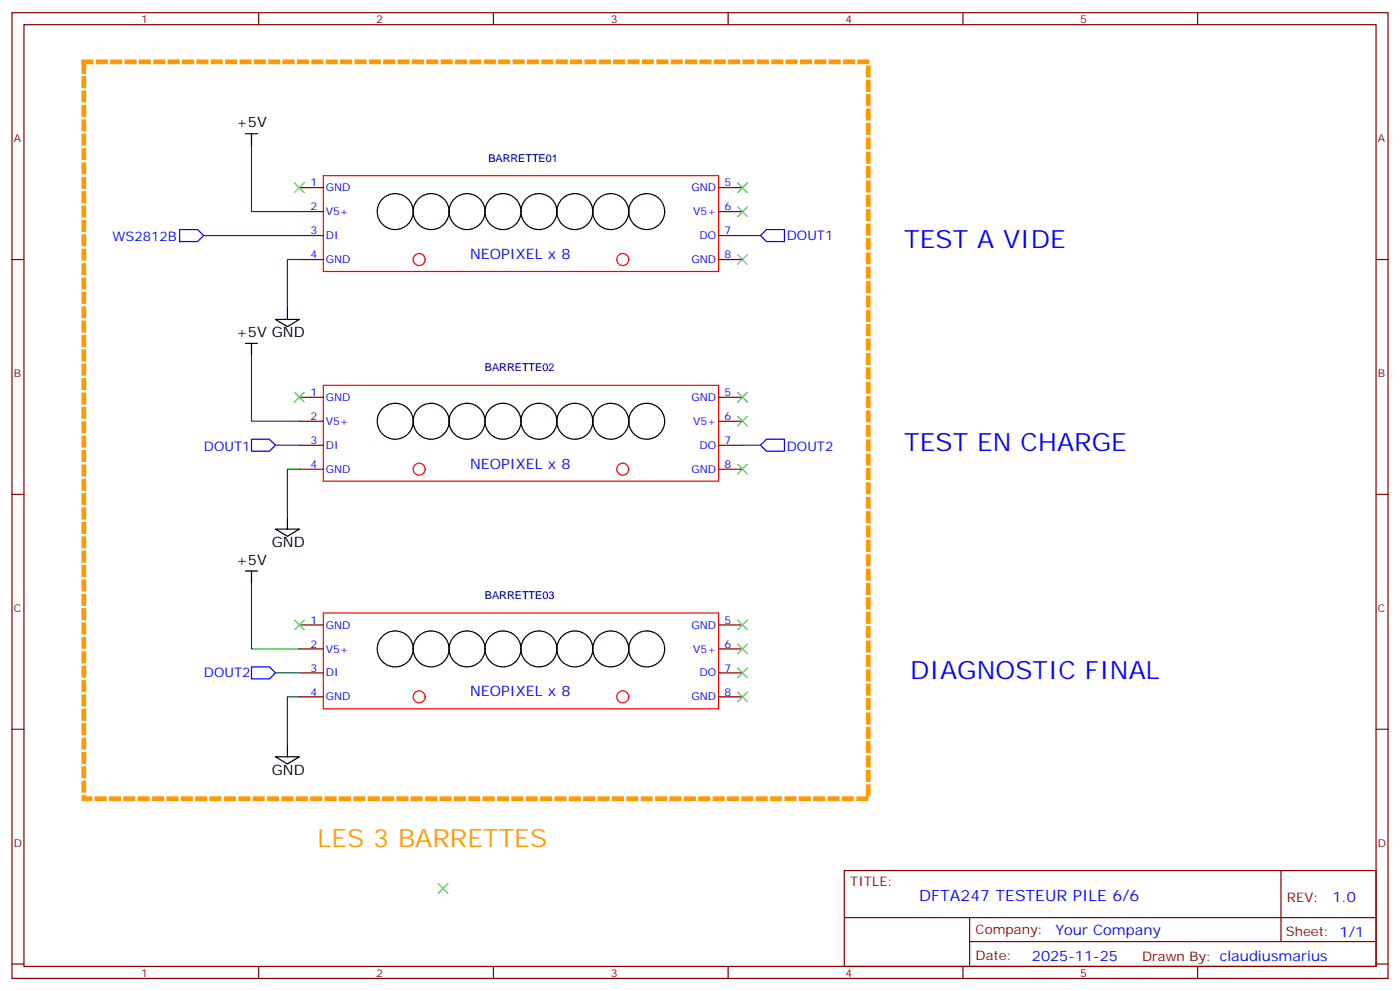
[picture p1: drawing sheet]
<svg xmlns="http://www.w3.org/2000/svg" width="412mm" height="292mm" viewBox="0 0 412 292" stroke-linecap="round" stroke-linejoin="round" font-family="sans-serif">
<g fill="none" stroke="#870000" stroke-width=".35">
<path d="M3.5 3.7h405.4v284.4h-405.4zM7.1 7.3h398.2v277.3h-398.2zM76.2 3.7v3.6M145.3 3.7v3.6M214.5 3.7v3.6M283.6 3.7v3.6M352.8 3.7v3.6M88.2 55.2h7M211.7 55.2h7M3.5 76.4h3.6M88.2 76.4h7M88.2 62.3h7"/>
<path d="M88.2 69.4h7M211.7 76.4h7M211.7 62.3h7M211.7 69.4h7M405.3 76.4h3.6M88.2 117h7M211.7 117h7M88.2 124h7M88.2 131.1h7M88.2 138.1h7M211.7 124h7M211.7 131.1h7"/>
<path d="M211.7 138.1h7M3.5 145.6h3.6M405.3 145.6h3.6M88.2 184h7M88.2 191.1h7M88.2 198.1h7M211.7 184h7M211.7 191.1h7M211.7 198.1h7M3.5 214.7h3.6M88.2 205.2h7M211.7 205.2h7"/>
<path d="M405.3 214.7h3.6M248.7 256.3h156.6v28.3h-156.6zM377.3 256.4v20.8M248.7 270.2h156.5M285.6 277.2h119.6M285.6 270.2v14.1M3.5 283.8h3.6M76.2 284.6v3.5M145.3 284.6v3.5M214.5 284.6v3.5M283.6 284.6v3.5M352.8 284.6v3.5"/>
<path d="M405.3 283.8h3.6"/>
</g>
<g fill="none" stroke="#f00" stroke-width=".35">
<path d="M95.2 51.7h116.5v28.2h-116.5zM95.2 113.5h116.5v28.2h-116.5zM95.2 180.5h116.5v28.2h-116.5z"/>
<circle cx="123.5" cy="76.4" r="1.76"/>
<circle cx="183.4" cy="76.4" r="1.76"/>
<circle cx="123.5" cy="138.1" r="1.76"/>
<circle cx="183.4" cy="138.1" r="1.76"/>
<circle cx="123.5" cy="205.2" r="1.76"/>
<circle cx="183.4" cy="205.2" r="1.76"/>
</g>
<g fill="none" stroke="#000" stroke-width=".35">
<path d="M72.3 39.4h3.5M74.1 39.4v3.5M81.1 94.1h7.1l-3.5 2.1zM84.7 90.5v3.6M72.3 101.1h3.5M74.1 101.1v3.5M81.1 155.8h7.1l-3.5 2.1zM84.7 152.3v3.5M72.3 168.1h3.5M74.1 168.1v3.6M84.7 219.3v3.5M81.1 222.8h7.1l-3.5 2.1z"/>
<circle cx="116.4" cy="62.3" r="5.3"/>
<circle cx="127" cy="62.3" r="5.3"/>
<circle cx="137.6" cy="62.3" r="5.3"/>
<circle cx="148.2" cy="62.3" r="5.3"/>
<circle cx="158.7" cy="62.3" r="5.3"/>
<circle cx="169.3" cy="62.3" r="5.3"/>
<circle cx="179.9" cy="62.3" r="5.3"/>
<circle cx="190.5" cy="62.3" r="5.3"/>
<circle cx="116.4" cy="124" r="5.3"/>
<circle cx="127" cy="124" r="5.3"/>
<circle cx="137.6" cy="124" r="5.3"/>
<circle cx="148.2" cy="124" r="5.3"/>
<circle cx="158.7" cy="124" r="5.3"/>
<circle cx="169.3" cy="124" r="5.3"/>
<circle cx="179.9" cy="124" r="5.3"/>
<circle cx="190.5" cy="124" r="5.3"/>
<circle cx="116.4" cy="191.1" r="5.3"/>
<circle cx="127" cy="191.1" r="5.3"/>
<circle cx="137.6" cy="191.1" r="5.3"/>
<circle cx="148.2" cy="191.1" r="5.3"/>
<circle cx="158.7" cy="191.1" r="5.3"/>
<circle cx="169.3" cy="191.1" r="5.3"/>
<circle cx="179.9" cy="191.1" r="5.3"/>
<circle cx="190.5" cy="191.1" r="5.3"/>
</g>
<path d="M52.9 67.6h5.3l1.8 1.8-1.8 1.7h-5.3zM224 69.4l1.8-1.8h5.3v3.5h-5.3zM74.1 129.3h5.3l1.7 1.8-1.7 1.8h-5.3zM224 131.1l1.8-1.8h5.3v3.6h-5.3zM74.1 196.4h5.3l1.7 1.7-1.7 1.8h-5.3z" fill="none" stroke="#00f" stroke-width=".35"/>
<path d="M74.1 42.9v19.4h14.1M60 69.4h28.2M88.2 76.4h-3.5v14.1M218.7 69.4h5.3M74.1 104.6v19.4h14.1M81.1 131.1h7.1M88.2 138.1h-3.5v14.2M218.7 131.1h5.3M74.1 171.7v19.4h14.1M81.1 198.1h7.1M88.2 205.2h-3.5v14.1" fill="none" stroke="#008700" stroke-width=".35"/>
<g fill="none" stroke="#3c3" stroke-width=".35">
<path d="M86.8 53.8l2.8 2.9M89.6 53.8l-2.8 2.9M217.3 53.8l2.8 2.9M220.1 53.8l-2.8 2.9M217.3 60.9l2.8 2.8M217.3 75l2.8 2.8M220.1 60.9l-2.8 2.8M220.1 75l-2.8 2.8M86.8 115.6l2.8 2.8M89.6 115.6l-2.8 2.8M217.3 115.6l2.8 2.8M220.1 115.6l-2.8 2.8"/>
<path d="M217.3 122.6l2.8 2.8M217.3 136.7l2.8 2.9M220.1 122.6l-2.8 2.8M220.1 136.7l-2.8 2.9M86.8 182.6l2.8 2.8M89.6 182.6l-2.8 2.8M217.3 196.7l2.8 2.8M217.3 182.6l2.8 2.8M217.3 189.7l2.8 2.8M220.1 196.7l-2.8 2.8M220.1 182.6l-2.8 2.8M220.1 189.7l-2.8 2.8"/>
<path d="M217.3 203.8l2.8 2.8M220.1 203.8l-2.8 2.8M129.1 260.2l2.8 2.8M131.9 260.2l-2.8 2.8"/>
</g>
<path d="M24.7 18.2h231.1v217h-231.1v-217" fill="none" stroke="#f90" stroke-width="1.4" stroke-dasharray="2.1 2.1"/>
<g font-size="7.4" fill="#00f">
<text x="266.3" y="72.9">TEST A VIDE</text>
<text x="266.3" y="132.9">TEST EN CHARGE</text>
<text x="268.1" y="199.9">DIAGNOSTIC FINAL</text>
</g>
<text font-size="7.4" fill="#f90" x="93.5" y="249.3">LES 3 BARRETTES</text>
<text font-size="4.6" fill="#00f" x="270.8" y="265.4">DFTA247 TESTEUR PILE 6/6</text>
<g font-size="4.2">
<text x="69.6" y="37.5">+5V</text>
<text x="69.6" y="99.3">+5V GND</text>
<text x="80.1" y="161.1">GND</text>
<text x="69.6" y="166.3">+5V</text>
<text x="80.1" y="228.1">GND</text>
</g>
<g font-size="4.2" fill="#00f">
<text x="138.5" y="76.3">NEOPIXEL x 8</text>
<text x="138.5" y="138">NEOPIXEL x 8</text>
<text x="138.5" y="205">NEOPIXEL x 8</text>
<text x="392.5" y="265.6">1.0</text>
<text x="310.9" y="275.2">Your Company</text>
<text x="304" y="283">2025-11-25</text>
</g>
<g font-size="3.9" fill="#00f">
<text x="33.1" y="70.8">WS2812B</text>
<text x="231.8" y="70.6">DOUT1</text>
<text x="60.1" y="132.9">DOUT1</text>
<text x="231.8" y="132.8">DOUT2</text>
<text x="60.1" y="199.5">DOUT2</text>
</g>
<g font-size="3.9" fill="#800">
<text x="250.5" y="260.9">TITLE:</text>
<text x="379.1" y="265.6">REV:</text>
<text x="287.4" y="275.1">Company:</text>
<text x="378.7" y="275.7">Sheet: 1/1</text>
<text x="287.4" y="282.8">Date:</text>
<text x="336.4" y="282.9">Drawn By: claudiusmarius</text>
</g>
<g font-size="3.2" fill="#800">
<text x="41.6" y="6.7">1</text>
<text x="110.8" y="6.7">2</text>
<text x="179.9" y="6.7">3</text>
<text x="249.1" y="6.7">4</text>
<text x="318.2" y="6.7">5</text>
<text x="4.1" y="41.8">A</text>
<text x="405.9" y="41.8">A</text>
<text x="4.1" y="111">B</text>
<text x="405.9" y="111">B</text>
<text x="4.1" y="180.1">C</text>
<text x="405.9" y="180.1">C</text>
<text x="4.1" y="249.3">D</text>
<text x="405.9" y="249.3">D</text>
<text x="41.6" y="287.5">1</text>
<text x="110.8" y="287.5">2</text>
<text x="179.9" y="287.5">3</text>
<text x="249.1" y="287.5">4</text>
<text x="318.2" y="287.5">5</text>
</g>
<g font-size="3.2" fill="#000080">
<text x="143.9" y="47.6">BARRETTE01</text>
<text x="142.9" y="109.3">BARRETTE02</text>
<text x="142.9" y="176.3">BARRETTE03</text>
</g>
<g font-size="3.2" fill="#00f">
<text x="91.5" y="54.9">1</text>
<text x="96" y="56.3">GND</text>
<text x="203.7" y="56.3">GND</text>
<text x="213.4" y="54.9">5</text>
<text x="91.5" y="61.9">2</text>
<text x="96" y="63.4">V5+</text>
<text x="204.2" y="63.4">V5+</text>
<text x="213.4" y="61.9">6</text>
<text x="91.5" y="69">3</text>
<text x="96" y="70.4">DI</text>
<text x="206" y="70.4">DO</text>
<text x="213.4" y="69">7</text>
<text x="91.5" y="76.1">4</text>
<text x="96" y="77.5">GND</text>
<text x="203.7" y="77.5">GND</text>
<text x="213.4" y="76.1">8</text>
<text x="91.5" y="116.6">1</text>
<text x="96" y="118">GND</text>
<text x="203.7" y="118">GND</text>
<text x="213.4" y="116.6">5</text>
<text x="91.5" y="123.7">2</text>
<text x="96" y="125.1">V5+</text>
<text x="204.2" y="125.1">V5+</text>
<text x="213.4" y="123.7">6</text>
<text x="91.5" y="130.7">3</text>
<text x="213.4" y="130.7">7</text>
<text x="91.5" y="137.8">4</text>
<text x="96" y="132.2">DI</text>
<text x="206" y="132.2">DO</text>
<text x="213.4" y="137.8">8</text>
<text x="96" y="139.2">GND</text>
<text x="203.7" y="139.2">GND</text>
<text x="91.5" y="183.7">1</text>
<text x="96" y="185.1">GND</text>
<text x="203.7" y="185.1">GND</text>
<text x="213.4" y="183.7">5</text>
<text x="91.5" y="190.7">2</text>
<text x="213.4" y="190.7">6</text>
<text x="91.5" y="197.8">3</text>
<text x="96" y="192.1">V5+</text>
<text x="204.2" y="192.1">V5+</text>
<text x="213.4" y="197.8">7</text>
<text x="96" y="199.2">DI</text>
<text x="206" y="199.2">DO</text>
<text x="91.5" y="204.8">4</text>
<text x="96" y="206.2">GND</text>
<text x="203.7" y="206.2">GND</text>
<text x="213.4" y="204.8">8</text>
</g>
</svg>
